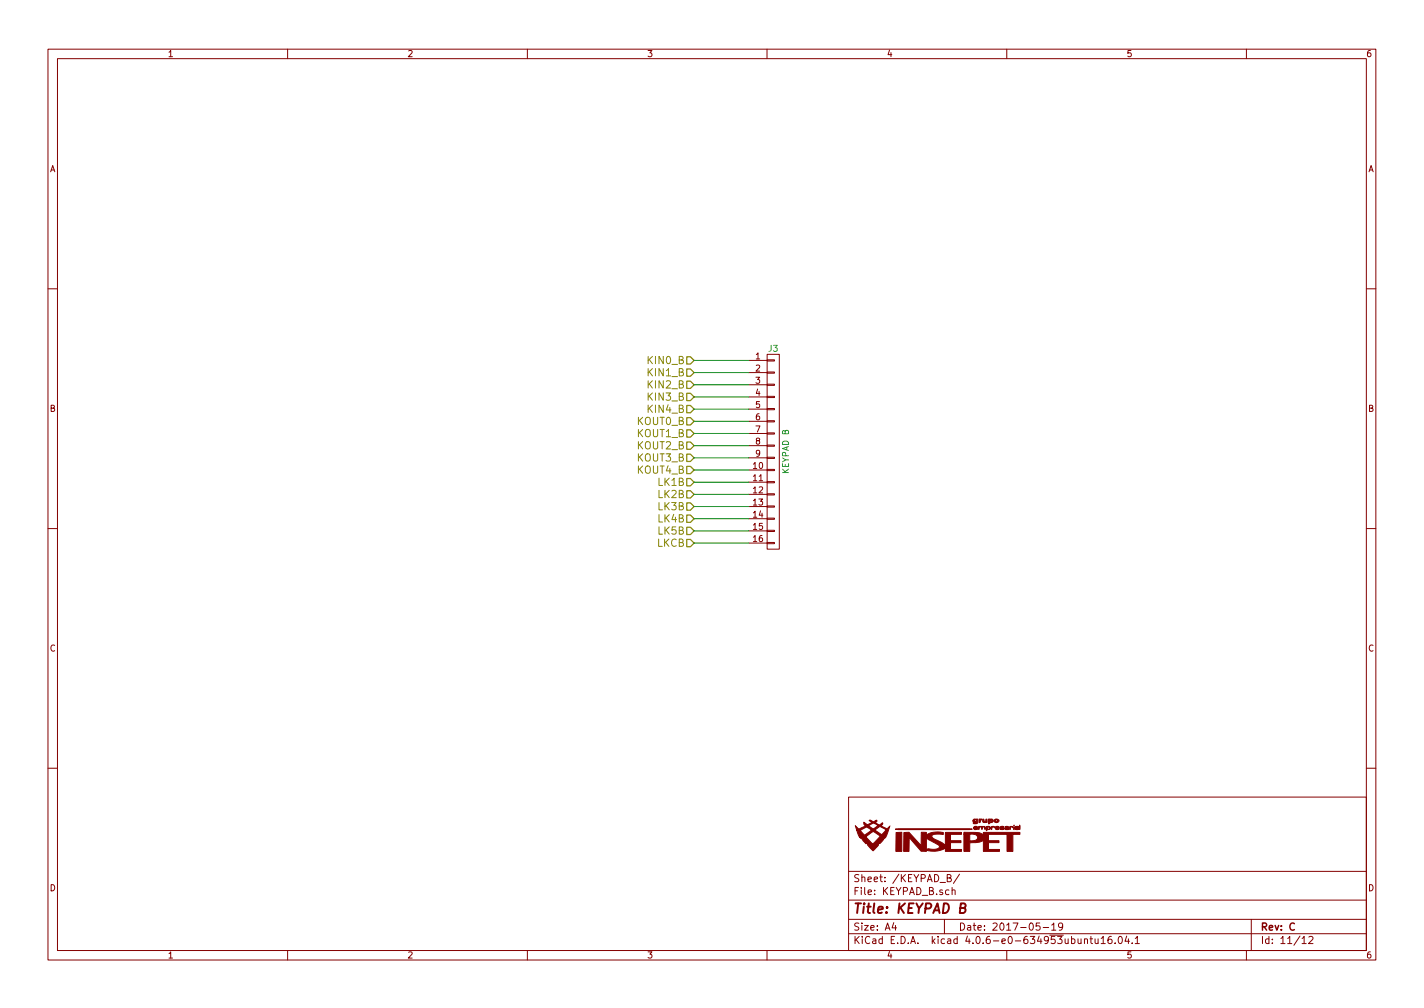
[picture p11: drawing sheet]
<svg xmlns="http://www.w3.org/2000/svg" width="297mm" height="210mm" viewBox="0 0 297 210" stroke-linecap="round" stroke-linejoin="round" font-family="sans-serif">
<g fill="none" stroke="#840000" stroke-width=".21">
<path d="M10 10.3h277v189.9h-277zM12 12.2h273v186.1h-273zM60 10.3v1.9M110 10.3v1.9M160 10.3v1.9M210 10.3v1.9M260 10.3v1.9M10 60.2h2M156.2 75.2h3.8M156.2 77.7h3.8M160 77.6h1.5v.2h-1.5zM160 75.1h1.5v.2h-1.5z"/>
<path d="M160 73.9h2.6v40.6h-2.6zM285 60.2h2M156.2 80.3h3.8M156.2 82.8h3.8M156.2 85.3h3.8M156.2 87.9h3.8M156.2 90.4h3.8M156.2 93h3.8M156.2 95.5h3.8M156.2 98h3.8M160 97.9h1.5v.3h-1.5zM160 95.4h1.5v.2h-1.5z"/>
<path d="M160 92.8h1.5v.3h-1.5zM160 90.3h1.5v.2h-1.5zM160 87.8h1.5v.2h-1.5zM160 85.2h1.5v.3h-1.5zM160 82.7h1.5v.2h-1.5zM160 80.1h1.5v.3h-1.5zM10 110.3h2M156.2 100.6h3.8M156.2 103.1h3.8M156.2 105.7h3.8M156.2 108.2h3.8M156.2 110.7h3.8"/>
<path d="M156.2 113.3h3.8M160 113.2h1.5v.2h-1.5zM160 110.6h1.5v.3h-1.5zM160 108.1h1.5v.2h-1.5zM160 105.5h1.5v.3h-1.5zM160 103h1.5v.2h-1.5zM160 100.5h1.5v.2h-1.5zM285 110.3h2M10 160.2h2M177 166.3h108v32h-108zM285 160.2h2M60 198.3v1.9"/>
<path d="M110 198.3v1.9M160 198.3v1.9M177 194.8h108M177 191.8h108M177 187.8h108M177 181.8h108M186.4 192.5l-.3 1h.9M186.8 193v1M197 191.8v3M197.6 183.1l.7-.1v-.4l-.2-.2h-.5v1.5h.6l.2-.1 .1-.4-.4-.3M198.6 185.7l.2-.1 .4 .1v.9M198.6 185.1v1.5"/>
<path d="M200.2 182.3l-1.3 2M210 198.3v1.9M216.9 192.5h-.7l-.1 .7h.7l.2 .2-.1 .5-.2 .1-.6-.1M217.6 193.5h1.1M219.4 193l.4-.5v1.5M219.4 194h.8M221.7 193.2l-.3 .3h-.3l-.3-.3v-.4l.3-.3h.3l.3 .3a1.01 1.01 0 0 1-.5 1.2h-.2M226.2 196l.2-.2 .4 .1v.9M226.2 195.8v1M227.4 195.8h.5M227.6 195.3v1.3l.3 .2M228.4 195.8l.1 .9 .4 .1 .2-.1"/>
<path d="M229.1 195.8v1M229.7 195.8l.4-.5v1.5M229.7 196.8h.9M231.8 195.3l-.4 .1a1.11 1.11 0 0 0-.1 1.3l.4 .1 .2-.1 .1-.5-.3-.3-.4 .1-.2 .2M232.6 196.7v.1M233.4 195.5l.2-.2a.8 .8 0 0 1 .5 .8 .8 .8 0 0 1-.5 .7l-.4-.5zM235 195.2l-.3 1.1h.9M235.4 195.8v1M236.2 196.7v.1M236.8 195.8l.4-.5v1.5M236.8 196.8h.9M260 198.3v1.9"/>
<path d="M261 191.8v6.5M271.6 195.8l.4-.5v1.5M271.6 196.8h.9M273 195.5l.6-.2 .3 .5-1 1h1"/>
</g>
<path d="M200.3 189.4l.9-.1a.46 .46 0 0 0 .2-.5 .46 .46 0 0 0-.3-.4h-.7l-.2 2h.8l.2-.1 .2-.5-.4-.4" fill="none" stroke="#840000" stroke-width=".41"/>
<g fill="none" stroke="#848400" stroke-width=".25">
<path d="M143.3 74.4h.7l.8 .8-.8 .7h-.7zM143.3 77h.7l.8 .7-.8 .8h-.7zM143.3 79.5h.7l.8 .8-.8 .7h-.7zM143.3 82h.7l.8 .8-.8 .8h-.7zM143.3 84.6h.7l.8 .7-.8 .8h-.7zM143.3 87.1h.7l.8 .8-.8 .7h-.7zM143.3 89.7h.7l.8 .7-.8 .8h-.7zM143.3 92.2h.7l.8 .8-.8 .7h-.7zM143.3 94.7h.7l.8 .8-.8 .8h-.7zM143.3 97.3h.7l.8 .7-.8 .8h-.7zM143.3 99.8h.7l.8 .8-.8 .7h-.7zM143.3 102.4h.7l.8 .7-.8 .8h-.7z"/>
<path d="M143.3 104.9h.7l.8 .8-.8 .7h-.7zM143.3 107.4h.7l.8 .8-.8 .8h-.7zM143.3 110h.7l.8 .7-.8 .8h-.7zM143.3 112.5h.7l.8 .8-.8 .7h-.7z"/>
</g>
<g fill="#840000" stroke="#840000" stroke-width=".21">
<path d="M186.9 173.7l1.2-.1v4h-1.2z"/>
<path d="M211.5 172.1v.2z"/>
<path d="M211.5 172.4v.7z"/>
<path d="M212.7 172.1v.9z"/>
<path d="M210.7 172.4h.5l.1 .3-.1-.2h-.4l-.2 .5z"/>
<path d="M204.2 170.8l.7 .1a.5 .5 0 0 0-.5 .6l-.2 .1z"/>
<path d="M206.8 172.4a.34 .34 0 0 1 .4-.1 .34 .34 0 0 1 .2 .4l-.1-.2h-.4l-.1 .5z"/>
<path d="M186.8 172.9l16 .1-8 .1-7.5-.1z"/>
<path d="M205 170.9h.2l.2 .5 .2-.1 .1-.4h.2v.6h-.8l-.1-.1z"/>
<path d="M204.1 172.4h1.3l.1 .1v.5l-.1-.5h-.5v.5l-.2-.5h-.4l-.2 .5z"/>
<path d="M205.7 172.4h.7l.2 .5-.2 .1h-.5l-.1 .3-.1-.5a.4 .4 0 0 0 .5 .1 .4 .4 0 0 0 .2-.4h-.5v.3h-.2z"/>
<path d="M207.4 171a.51 .51 0 0 1 .6-.1 .51 .51 0 0 1 .3 .5l-.5 .2-.2-.1-.3-.2 .6 .1 .2-.3-.3-.1-.2 .3h-.3z"/>
<path d="M206.2 170.8h.2a.45 .45 0 0 1 .6 .1 .45 .45 0 0 1 0 .6l-.5 .1v.2l-.3 .1v-.7h.3l.2 .2 .2-.2-.1-.1-.6 .1z"/>
<path d="M209.7 172.5l.6-.1 .1 .6h-.7l-.1-.2 .3 .1 .4-.1h-.7l.7-.2z"/>
<path d="M207.7 172.5a.42 .42 0 0 1 .4-.2 .42 .42 0 0 1 .3 .4l-.7 .1h.7a.4 .4 0 0 1-.4 .3 .4 .4 0 0 1-.4-.3v-.2h.7h-.7z"/>
<path d="M203.2 172.5a.4 .4 0 0 1 .4-.2 .4 .4 0 0 1 .3 .4l-.6 .1a.43 .43 0 0 0 .6 .1l-.6 .1-.2-.4h.7h-.7z"/>
<path d="M208.7 172.5a.38 .38 0 0 1 .3-.2 .38 .38 0 0 1 .3 .3h-.5a.49 .49 0 0 1 .6 .3 .54 .54 0 0 1-.8-.1l.3 .1 .4-.1-.6-.1z"/>
<path d="M211.8 172.5l.6-.1 .2 .5-.7 .1-.1-.2 .3 .1 .3-.1h-.6v-.1l.6-.1z"/>
<path d="M203 171l.7-.2a.59 .59 0 0 1 .2 .9l-.8 .1-.1-.1h.6v-.2a.48 .48 0 0 1-.7-.3l.6 .2 .2-.2-.3-.2-.1 .2h-.4z"/>
<path d="M201.1 173.6l3 .1 1 .4v-.5h7.7v.4h-1.5v3.6h-1.2v-3.6h-3.9v1.4h2.2v.4h-2.2v1.4h2.3v.4h-3.4v-2.3l-.8 .4-2 .1v1.8h-1.2v-3.6h1.2v1.4h.5a.75 .75 0 0 0 .9-.3 .75 .75 0 0 0 0-.9l-.8-.2h-1.8z"/>
<path d="M188.5 173.7l1.1-.1 2.6 2.8v-2.8h1v.6a4.2 4.2 0 0 1 3.6-.5v.4l-.3-.1a2.92 2.92 0 0 0-2.1 .3 1.4 1.4 0 0 0 1.2 1l.9 .5 .7 .5v-2.7h3.4v.4h-2.3v1.4h2.2v.4h-2.2v1.4h2.3v.4h-3.4v-.8a4 4 0 0 1-3.8 .5l.2-.3a2.44 2.44 0 0 0 2.4-.3l-.2-.4-2.6-1.5v2.8h-1l-2.5-2.9-.1 2.9h-1.1z"/>
<path d="M178.4 172.2l.7 .7 1.4-.7h.7l1 .7 .9-.7-.9-.5-1 .5h-.7l-.3-.3v-.4l.7 .5 1-.5-.6-.3 .1-.1 .8 .3 .7-.3v.2l-.4 .3 .9 .5 .7-.5v.3l-.3 .4 1.2 .6 .6-.5-.2 .6a3.1 3.1 0 0 1-1 2l-.9 1-.2-.2-.1 .5-1.1 1.1-1.1-1.1-.1-.5-.3 .2-.7-1-.7-.5h1.4l1.5 1.5 1.5-1.6-1.5-1-1.5 1.1h-1.4l-.5-1.3h.8l.8 1 1.5-1.1h.7l1.4 1 .9-1-1.3-.7-1 .7h-.7l-.3-.2a.89 .89 0 0 0-1.5 0l-.5 .3h-.8z"/>
</g>
<g fill="none" stroke="#008400" stroke-width=".21">
<path d="M144.8 75.2h11.4M144.8 77.7h11.4M144.8 80.3h11.4M144.8 82.8h11.4M144.8 85.3h11.4M144.8 87.9h11.4M144.8 90.4h11.4M144.8 93h11.4M144.8 95.5h11.4M144.8 98h11.4M144.8 100.6h11.4M144.8 103.1h11.4"/>
<path d="M144.8 105.7h11.4M144.8 108.2h11.4M144.8 110.7h11.4M144.8 113.3h11.4"/>
</g>
<text font-size="2.8" fill="#840000" x="178" y="190.5">Title: KEYPAD B</text>
<g font-size="2.1" fill="#848400">
<text x="135.3" y="75.9">KIN0_B</text>
<text x="135.3" y="78.5">KIN1_B</text>
<text x="135.3" y="81">KIN2_B</text>
<text x="135.3" y="83.6">KIN3_B</text>
<text x="132.9" y="88.6">KOUT0_B</text>
<text x="135.3" y="86.1">KIN4_B</text>
<text x="132.9" y="91.2">KOUT1_B</text>
<text x="132.9" y="93.7">KOUT2_B</text>
<text x="132.9" y="96.3">KOUT3_B</text>
<text x="132.9" y="98.8">KOUT4_B</text>
<text x="137.3" y="101.3">LK1B</text>
<text x="137.3" y="103.9">LK2B</text>
<text x="137.3" y="106.4">LK3B</text>
<text x="137.3" y="109">LK4B</text>
<text x="137.3" y="111.5">LK5B</text>
<text x="137" y="114">LKCB</text>
</g>
<g font-size="2.1" fill="#840000">
<text x="178" y="184">Sheet: /KEYPAD_B/</text>
<text x="178" y="186.7">File: KEYPAD_B.sch</text>
<text x="178" y="196.9">KiCad E.D.A. kicad 4.0.6-e0-634953ubuntu16.04.1</text>
<text x="178" y="194.1">Size: A4</text>
<text x="200" y="194.1">Date: 2017-05-19</text>
<text x="263" y="194.1">Rev: C</text>
<text x="263" y="196.9">Id: 11/12</text>
</g>
<g font-size="1.8" fill="#840000">
<text x="35" y="11.9">1</text>
<text x="85" y="11.9">2</text>
<text x="135" y="11.9">3</text>
<text x="185" y="11.9">4</text>
<text x="235" y="11.9">5</text>
<text x="285" y="11.9">6</text>
<text x="10.4" y="35.9">A</text>
<text x="285.4" y="35.9">A</text>
<text x="157.6" y="74.9">1</text>
<text x="157.6" y="77.5">2</text>
<text x="157.6" y="80">3</text>
<text x="157.6" y="82.5">4</text>
<text x="10.4" y="85.9">B</text>
<text x="157.6" y="85.1">5</text>
<text x="157.6" y="87.6">6</text>
<text x="285.4" y="85.9">B</text>
<text x="157.6" y="90.2">7</text>
<text x="157.6" y="92.7">8</text>
<text x="157.6" y="95.2">9</text>
<text x="157.1" y="97.8">10</text>
<text x="157.1" y="100.3">11</text>
<text x="157.1" y="102.9">12</text>
<text x="157.1" y="105.4">13</text>
<text x="157.1" y="107.9">14</text>
<text x="157.1" y="110.5">15</text>
<text x="157.1" y="113">16</text>
<text x="10.4" y="135.9">C</text>
<text x="285.4" y="135.9">C</text>
<text x="10.4" y="185.9">D</text>
<text x="285.4" y="185.9">D</text>
<text x="35" y="199.9">1</text>
<text x="85" y="199.9">2</text>
<text x="135" y="199.9">3</text>
<text x="185" y="199.9">4</text>
<text x="235" y="199.9">5</text>
<text x="285" y="199.9">6</text>
</g>
<g font-size="1.8" fill="#008484">
<text x="160.3" y="73.3">J3</text>
<text x="164.5" y="98.8" transform="rotate(-90 164.5 98.8)">KEYPAD B</text>
</g>
</svg>
